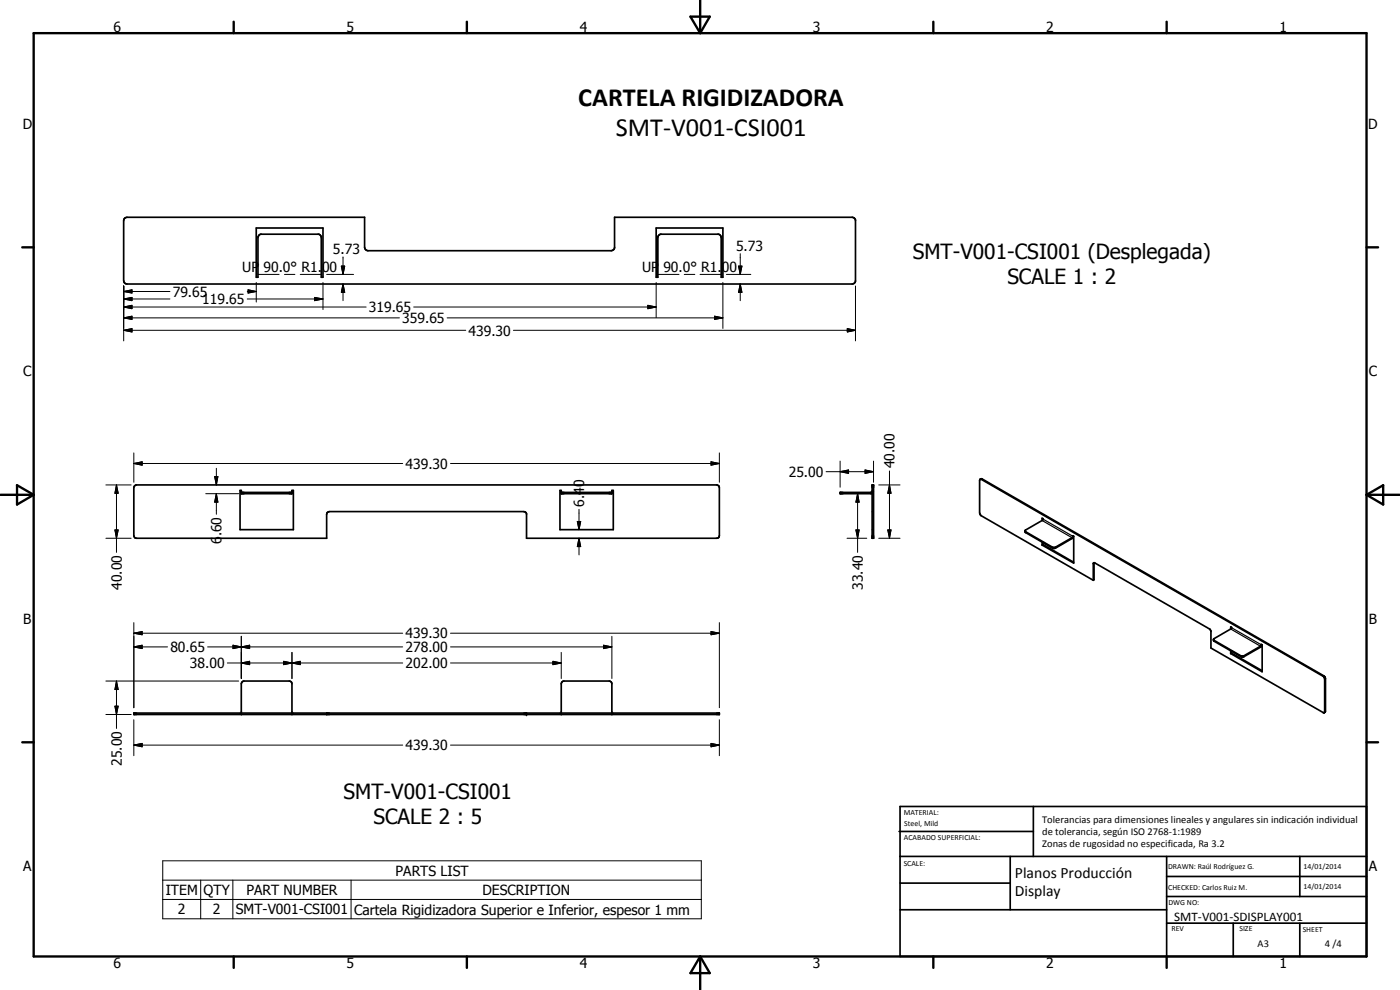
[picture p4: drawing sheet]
<svg xmlns="http://www.w3.org/2000/svg" width="420mm" height="297mm" viewBox="0 0 420 297" stroke-linecap="round" stroke-linejoin="round" font-family="sans-serif">
<g fill="none" stroke="#000" stroke-width=".51">
<path d="M37.3 65.6l.8-.4h71.3v9l.3 .6 .7 .4h73l.8-.4 .2-.4v-9.2h71.4l.6 .2 .3 .6v18.5l-.3 .5-.6 .2h-217.7l-.6-.2-.4-.8v-18zM76.9 68.4h20v14.8h-.5v-12.2l-.7-.7h-17.5l-.4 .2-.4 .8v11.9h-.5zM196.9 68.4h20v14.8h-.5v-11.9l-.2-.6-.5-.4h-17.5l-.4 .2-.4 .5v12.2h-.5zM40.4 145.8l.6-.3h174.1l.6 .3 .2 .5v14.4l-.2 .6-.6 .2h-57.1v-7.4l-.8-.6h-58.4l-.6 .3-.2 .5v7.2h-57l-.6-.2-.2-.6v-14.4zM72 147.2h.4v.9h15.2v-.9h.4v11.7h-16zM72.4 147.7h15.2M168.1 147.2h.3v.9h15.2v-.9h.5v11.7h-16zM168.4 147.7h15.2M261.7 145.5h.5v16h-.5zM261.7 147.4l-.3 .3h-9.3v.4l9.6-.1M294.2 143.8l103 59.2 .3 .6-.1 10.3M294.2 143.8l-.2 .3v9.8l.3 .7 33.8 19.5"/>
<path d="M294.2 143.8l.5-.1 102.7 59.2 .4 .7v9.8l-.4 .5M307.6 159.3l.1 .5 8.4 4.7h.7l4.9-2.9 .5-.7M307.6 159.3l8.7 5 5.4-3 .3-.5 .2 .1v8.1l-9.5-5.5M312.7 156.2l-5.1 3.1M312.7 155.5l.3 .1-.3 .6zM312.7 162.7v.8M313 162.8v.6M313 163.4l-.3 .1M313 163.4l9.2 5.3M328.1 174.1v-5.1l.2-.2 34.8 20 .3 .6v5l34 19.5M328.4 168.8l-.1 5.1-.2 .2M364.2 191.9l.2 .5 8.5 4.7 5.4-2.9 .4-.7"/>
<path d="M364.2 191.9l8.5 4.9h.6l5.1-3 .1-.5 .3 .2v8l-9.5-5.4M369.3 188.7l-5.1 3.2M369.3 188.1l.3 .1-.3 .5zM369.3 195.2v.9M369.6 195.4v.6M369.6 196l-.3 .1M369.6 196l9.2 5.3M40.2 214h175.7v.4h-175.7zM72.4 214v-8.9l.3-.5 .5-.3 14 .2 .4 .6v8.9M98 214v.4M158 214v.4M168.4 214v-8.9l.3-.5 .5-.3h13.6l.6 .3 .2 .5v8.9"/>
<path d="M269.8 249.5h40.3M270.1 242h140v45h-140zM270.1 257h140M303.2 257v16M310.1 242v15M350.1 257v30M390.1 257v12M270.1 265h33.1M270.1 273h80M350.1 277h60M350.1 269h60M350.1 263h60"/>
<path d="M370.1 277v10M390.1 277v10"/>
</g>
<g fill="none" stroke="#000" stroke-width=".3">
<path d="M102.4 79.8h1.1l-.6 2.5zM102.9 77.1v5.2M221.6 79.8h1.1l-.5 2.5zM222.2 76.1v6.2M37.1 95.4l2.5-.5v.9zM37.1 92.1l2.5-.5v1zM37.1 89.7l2.5-.5v1zM37.1 87.5l2.5-.5v.9zM37.1 99.1l2.5-.5v1zM37.1 95.4h82.8M37.1 85.8v16.5M37.1 92.1h72.8"/>
<path d="M37.1 89.7h13.9M37.1 87.5h13.9M37.1 99.1h102.7M74.2 89.7h22.7M74.2 87.5h2.7M74.5 87l2.4 .5-2.4 .4zM76.9 84.8v5.8M77.4 82.3h6.4M85.4 82.3h3.1M90.1 82.3h6.3M94.4 89.2l2.5 .5-2.5 .5zM96.9 84.8v8.1"/>
<path d="M98 82.3h8.1M102.9 85.2l.6 2.5h-1.1zM102.9 85.2v5M124.2 92.1h72.7M134.2 95.4h82.7M154.1 99.1h102.6M194.4 91.6l2.5 .5-2.5 .5zM196.9 84.8v10.5M197.4 82.3h6.4M205.3 82.3h3.2M210.1 82.3h6.3M214.4 94.9l2.5 .5-2.5 .4z"/>
<path d="M216.9 84.8v13.8M218 82.3h7.3M222.2 85.2l.5 2.5h-1.1zM222.2 85.2v5M254.3 98.6l2.4 .5-2.4 .5zM256.7 85.8v16.5M40.2 139.1l2.5-.5v1zM40.2 139.1h80.7M40.2 135.9v8.8M135.2 139.1h80.7M213.4 138.6l2.5 .5-2.5 .5zM215.9 135.9v8.8"/>
<path d="M252.1 138.3v7.9M262.2 138.3v6.4M31.8 145.5h7.6M34.5 159h1l-.5 2.5zM35 145.5l.5 2.5h-1zM35 145.5v20.2M61.8 148.1h9.8M64.4 143h1l-.5 2.5zM64.9 148.1l.5 2.6h-1zM64.9 140.5v5M64.9 148.1v6.2M173.3 156.5h1l-.5 2.4z"/>
<path d="M173.8 152.8v6.1M247.9 141.5h14.3M252.1 141.5l2.6-.5v1zM256.9 159h.9l-.4 2.5zM257.4 148.1l.4 2.6h-.9zM257.4 148.1v17.6M259.6 141l2.6 .5-2.6 .5zM263.7 145.5h6.4M266.4 159h1l-.5 2.5zM266.9 145.5l.5 2.5h-1zM266.9 141.3v20.2M31.8 161.5h7.6"/>
<path d="M173.8 161.5l.5 2.5h-1zM173.8 161.5v5M254.2 161.5h5.9M263.7 161.5h6.4M40.2 194.1l2.5-.5v1zM40.2 190l2.5-.5v1zM40.2 186.8v25.5M40.2 194.1h10.1M40.2 190h80.7M62.3 194.1h58.6M68.2 198.9h52.7M69.9 193.6l2.5 .5-2.5 .5z"/>
<path d="M69.9 193.6l5 1v-1l-5 1zM72.4 198.9l2.5-.5v1zM72.4 194.1l2.5-.5v1zM72.4 190.9v12.7M85.1 198.4l2.5 .5-2.5 .5zM85.1 198.4l5 1v-1l-5 1zM87.6 198.9l2.5-.5v1zM87.6 195.7v7.9M135.2 194.1h48.4M135.2 190h80.7M135.2 198.9h33.2M165.9 198.4l2.5 .5-2.5 .5z"/>
<path d="M168.4 195.7v7.9M181.1 193.6l2.5 .5-2.5 .5zM183.6 190.9v12.7M213.4 189.5l2.5 .5-2.5 .5zM215.9 186.8v25.5M31.8 214.4h7.6M31.8 204.3h39.8M34.5 211.9h1l-.5 2.5zM35 204.3l.5 2.6h-1zM35 204.3v14.3M40.2 215.9v10.8M215.9 215.9v10.8"/>
<path d="M40.2 223.6l2.5-.5v1zM40.2 223.6h80.7M135.2 223.6h80.7M213.4 223.1l2.5 .5-2.5 .5zM48.8 258.3h161.7v17.4h-161.7zM48.8 264.1h161.7M48.8 269.9h161.7M60.2 264.1v11.6M69.9 264.1v11.6M105.4 264.1v11.6"/>
</g>
<g fill="#000">
<circle cx="72.4" cy="147.7" r=".25"/>
<circle cx="87.6" cy="147.7" r=".25"/>
<circle cx="168.4" cy="147.7" r=".25"/>
<circle cx="183.6" cy="147.7" r=".25"/>
<circle cx="72.4" cy="214.2" r=".18"/>
<circle cx="87.6" cy="214.2" r=".18"/>
<circle cx="158" cy="214.4" r=".25"/>
<circle cx="158" cy="214" r=".25"/>
<circle cx="168.4" cy="214.2" r=".18"/>
<circle cx="183.6" cy="214.2" r=".18"/>
</g>
<g fill="none" stroke="#000" stroke-width=".35">
<path d="M261.7 153.5h.2M261.7 147.2h.2M261.7 158.9h.2M261.9 147.9l-.2 .1M261.9 147.9h.1M262 153.5h.2M262 147.2h.2M262 158.9h.2M262.2 147.4l-.1 .2M294.7 143.7l-.2 .1M307.8 159.6v.2M312.7 156.2l9 5.1v.3"/>
<path d="M313 155.7l9.1 5.1M315.8 164.2v.3M316.8 164.2v.3M328.3 169l-.2 .2M364.4 192.2v.2M369.3 188.7l9 5.2v.3M369.6 188.3l9.1 5.1M372.4 196.8v.2M373.3 196.8v.2M72 214v.1M72 214.2v.2M72.4 214v.1"/>
<path d="M72.4 214.2v.2M87.6 214v.1M87.6 214.2v.2M88 214v.1M88 214.2v.2M168.1 214v.1M168.1 214.2v.2M168.4 214v.1M168.4 214.2v.2M183.6 214v.1M183.6 214.2v.2M184.1 214v.1"/>
<path d="M184.1 214.2v.2M397.3 202.8l-.2 .1M397.8 213.4l-.3 .1M397.8 203.6l-.3 .1"/>
</g>
<g fill="none" stroke="#000" stroke-width=".71">
<path d="M10.1 9.9h400v277.1h-400zM70.1 6.5v3.4M140.1 6.5v3.4M207.2 5h5.8l-2.9 4.9zM210.1 0v9.9M280.1 6.5v3.4M350.1 6.5v3.4M6.7 74.2h3.4M410.1 74.2h3.5M.1 148.5h10M5.1 145.6l5 2.9-5 2.9zM410.1 148.5h10"/>
<path d="M410.1 148.5l5-2.9v5.8zM6.7 222.7h3.4M410.1 222.7h3.5M70.1 287v3.4M140.1 287v3.4M210.1 287v10M210.1 287l2.9 5h-5.8zM280.1 287v3.4M350.1 287v3.4"/>
</g>
<g fill="#000">
<path d="M102.4 79.8h1.1l-.6 2.5zM221.6 79.8h1.1l-.5 2.5zM37.1 95.4l2.5-.5v.9zM37.1 92.1l2.5-.5v1zM37.1 89.7l2.5-.5v1zM37.1 87.5l2.5-.5v.9zM37.1 99.1l2.5-.5v1zM74.5 87l2.4 .5-2.4 .4zM94.4 89.2l2.5 .5-2.5 .5zM102.9 85.2l.6 2.5h-1.1zM194.4 91.6l2.5 .5-2.5 .5zM214.4 94.9l2.5 .5-2.5 .4z"/>
<path d="M222.2 85.2l.5 2.5h-1.1zM254.3 98.6l2.4 .5-2.4 .5zM40.2 139.1l2.5-.5v1zM213.4 138.6l2.5 .5-2.5 .5zM34.5 159h1l-.5 2.5zM35 145.5l.5 2.5h-1zM64.4 143h1l-.5 2.5zM64.9 148.1l.5 2.6h-1zM173.3 156.5h1l-.5 2.4zM252.1 141.5l2.6-.5v1zM256.9 159h.9l-.4 2.5zM257.4 148.1l.4 2.6h-.9z"/>
<path d="M259.6 141l2.6 .5-2.6 .5zM266.4 159h1l-.5 2.5zM266.9 145.5l.5 2.5h-1zM173.8 161.5l.5 2.5h-1zM40.2 194.1l2.5-.5v1zM40.2 190l2.5-.5v1zM69.9 193.6l2.5 .5-2.5 .5zM72.4 198.9l2.5-.5v1zM72.4 194.1l2.5-.5v1zM85.1 198.4l2.5 .5-2.5 .5zM87.6 198.9l2.5-.5v1zM165.9 198.4l2.5 .5-2.5 .5z"/>
<path d="M181.1 193.6l2.5 .5-2.5 .5zM213.4 189.5l2.5 .5-2.5 .5zM34.5 211.9h1l-.5 2.5zM35 204.3l.5 2.6h-1zM40.2 223.6l2.5-.5v1zM213.4 223.1l2.5 .5-2.5 .5z"/>
</g>
<g font-size="7.9">
<text x="173.5" y="31.8">CARTELA RIGIDIZADORA</text>
<text x="184.8" y="40.8">SMT-V001-CSI001</text>
</g>
<g font-size="6.3">
<text x="273.9" y="77.8">SMT-V001-CSI001 (Desplegada)</text>
<text x="302.3" y="85.3">SCALE 1 : 2</text>
<text x="103.1" y="239.6">SMT-V001-CSI001</text>
<text x="112" y="247.2">SCALE 2 : 5</text>
</g>
<g font-size="4.7">
<text x="304.6" y="263.5">Planos Producción</text>
<text x="304.6" y="268.9">Display</text>
</g>
<g font-size="4.2">
<text x="34" y="9.6">6</text>
<text x="104" y="9.6">5</text>
<text x="174" y="9.6">4</text>
<text x="244" y="9.6">3</text>
<text x="314" y="9.6">2</text>
<text x="384" y="9.6">1</text>
<text x="6.8" y="38.7">D</text>
<text x="410.6" y="38.7">D</text>
<text x="99.9" y="76.3">5.73</text>
<text x="220.9" y="75.3">5.73</text>
<text x="72.7" y="81.5">UP 90.0° R1.00</text>
<text x="192.7" y="81.5">UP 90.0° R1.00</text>
<text x="51.8" y="89">79.65</text>
<text x="60.7" y="91.3">119.65</text>
<text x="110.7" y="93.7">319.65</text>
<text x="120.7" y="96.9">359.65</text>
<text x="140.6" y="100.7">439.30</text>
<text x="7" y="112.9">C</text>
<text x="410.8" y="112.9">C</text>
<text x="121.7" y="140.6">439.30</text>
<text x="236.7" y="143.1">25.00</text>
<text x="268.5" y="140.5" transform="rotate(-90 268.5 140.5)">40.00</text>
<text x="175.3" y="152" transform="rotate(-90 175.3 152)">6.40</text>
<text x="66.5" y="161" transform="rotate(-90 66.5 161)">.60</text>
<text x="66.5" y="163.2" transform="rotate(-90 66.5 163.2)">6</text>
<text x="36.5" y="177" transform="rotate(-90 36.5 177)">40.00</text>
<text x="258.9" y="177" transform="rotate(-90 258.9 177)">33.40</text>
<text x="7" y="187.1">B</text>
<text x="121.7" y="191.5">439.30</text>
<text x="410.8" y="187.1">B</text>
<text x="51.1" y="195.6">80.65</text>
<text x="121.7" y="195.6">278.00</text>
<text x="57" y="200.4">38.00</text>
<text x="121.7" y="200.4">202.00</text>
<text x="121.7" y="225.1">439.30</text>
<text x="36.5" y="229.8" transform="rotate(-90 36.5 229.8)">25.00</text>
<text x="7" y="261.4">A</text>
<text x="118.7" y="262.8">PARTS LIST</text>
<text x="410.8" y="261.4">A</text>
<text x="49.8" y="268.5">ITEM</text>
<text x="61.1" y="268.5">QTY</text>
<text x="73.9" y="268.5">PART NUMBER</text>
<text x="144.8" y="268.5">DESCRIPTION</text>
<text x="53.4" y="274.4">2</text>
<text x="63.9" y="274.4">2</text>
<text x="70.8" y="274.4">SMT-V001-CSI001</text>
<text x="106.2" y="274.4">Cartela Rigidizadora Superior e Inferior, espesor 1 mm</text>
<text x="34" y="290.4">6</text>
<text x="104" y="290.4">5</text>
<text x="174" y="290.4">4</text>
<text x="244" y="290.4">3</text>
<text x="314" y="290.4">2</text>
<text x="384" y="290.4">1</text>
</g>
<text font-size="3.9" x="352.4" y="276.3">SMT-V001-SDISPLAY001</text>
<g font-size="3.1">
<text x="312.7" y="246.8">Tolerancias para dimensiones lineales y angulares sin indicación individual</text>
<text x="312.7" y="250.4">de tolerancia, según ISO 2768-1:1989</text>
<text x="312.7" y="254">Zonas de rugosidad no especificada, Ra 3.2</text>
<text x="377.4" y="284.1">A3</text>
<text x="397.6" y="284.2">4 /4</text>
</g>
<g font-size="2.4">
<text x="271.2" y="244.4">MATERIAL:</text>
<text x="271.3" y="252">ACABADO SUPERFICIAL:</text>
<text x="271.4" y="247.9">Steel, Mild</text>
<text x="271.2" y="259.7">SCALE:</text>
<text x="350.6" y="260.8">DRAWN: Raúl Rodríguez G.</text>
<text x="391.2" y="260.6">14/01/2014</text>
<text x="350.6" y="267">CHECKED: Carlos Ruiz M.</text>
<text x="391.2" y="266.7">14/01/2014</text>
<text x="350.6" y="271.4">DWG NO:</text>
<text x="351.6" y="279.3">REV</text>
<text x="372" y="279.4">SIZE</text>
<text x="391" y="279.6">SHEET</text>
</g>
</svg>
